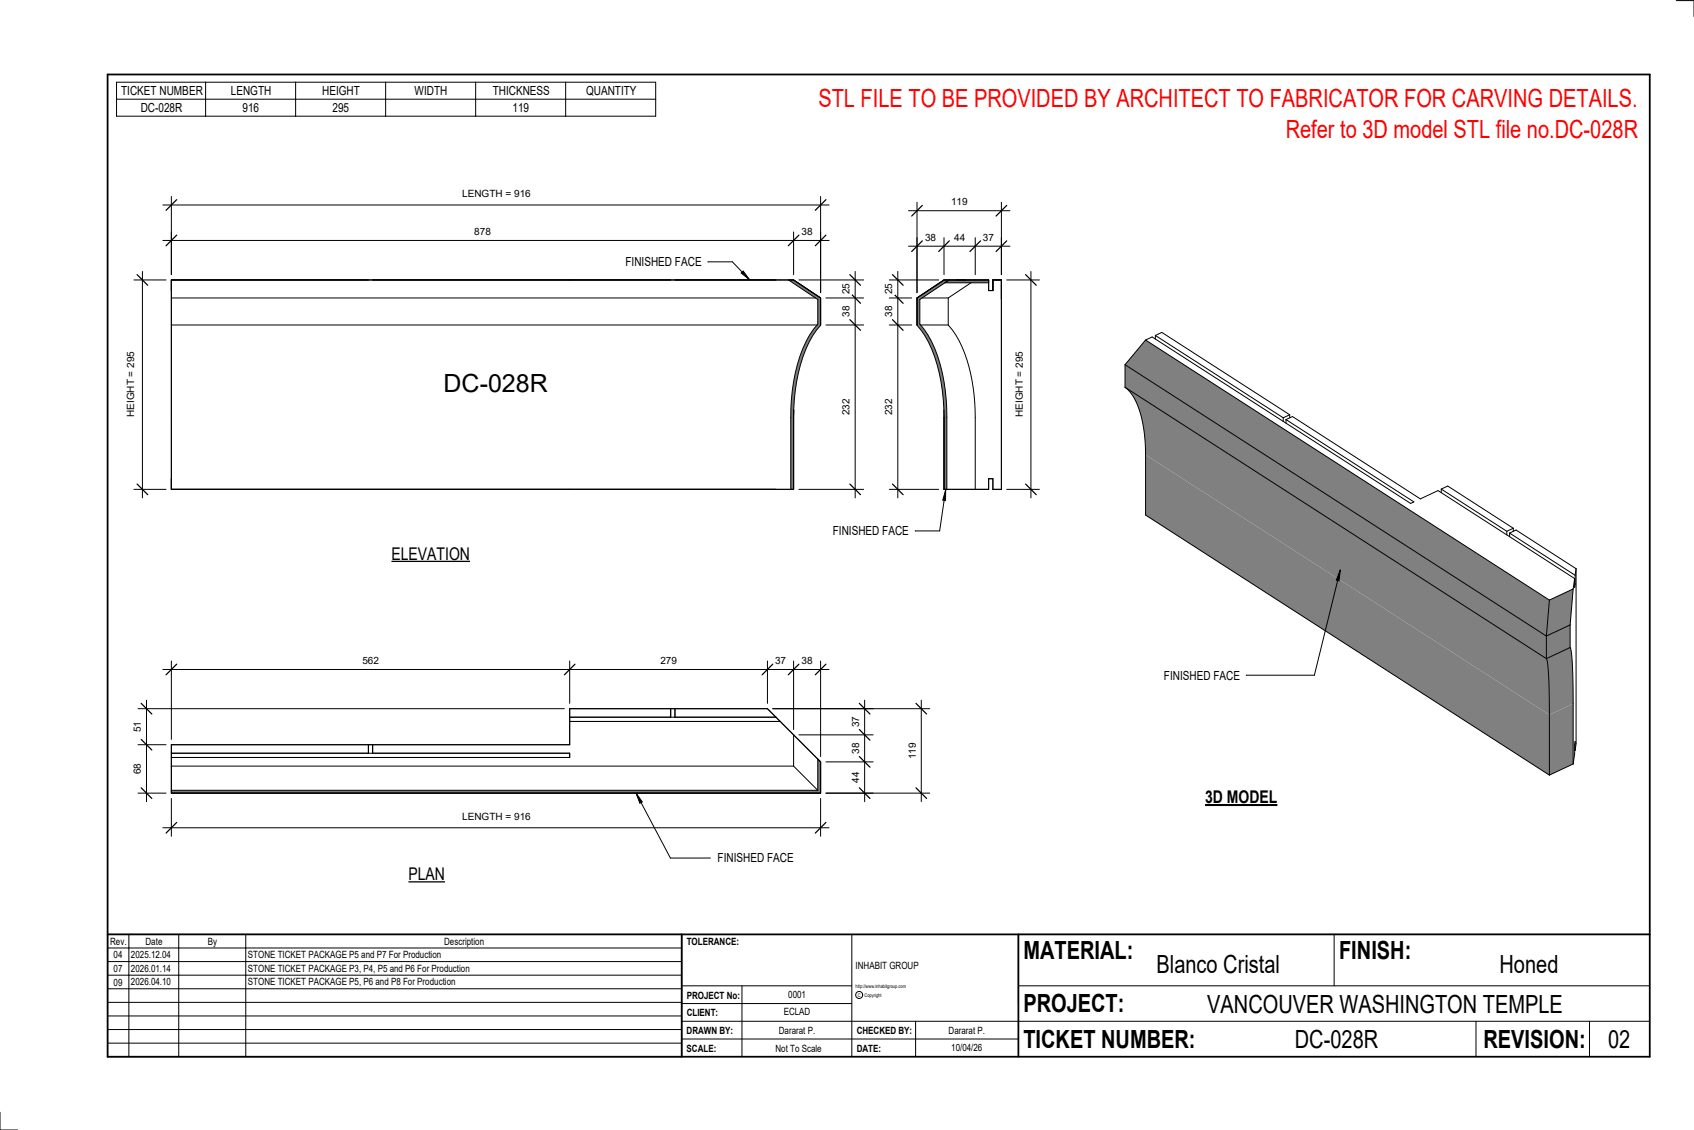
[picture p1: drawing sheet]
<svg xmlns="http://www.w3.org/2000/svg" width="914mm" height="610mm" viewBox="0 0 914 610" stroke-linecap="round" stroke-linejoin="round" font-family="sans-serif">
<g fill="#7c7c7c">
<path d="M495 161l15-10h2l-15 11v13a73 73 0 0 1 14 45v44h-1v-39a84 84 0 0 0-13-47l-2-3z"/>
<path d="M510 153l2-2h22v2z"/>
</g>
<path d="M510 153h24M512 151l-15 11v13a73 73 0 0 1 14 45v44M524 153l-12 8M495 161l15-10h24v6h2v-6h5v113h-5v-6h-2v6h-24v-39a84 84 0 0 0-13-47l-2-3zM497 175h15M498 161h14M512 175a74 74 0 0 1 14 46v43M512 161v14M509 221l1 4" fill="none" stroke="#000" stroke-width=".54"/>
<path d="M426 151h2l15 10v14a69 69 0 0 0-14 41l-1 48h-1v-39a85 85 0 0 1 12-47l2-3v-13z" fill="#7c7c7c"/>
<path d="M92 151h336l15 10v14a69 69 0 0 0-14 41l-1 48h-336zM426 151l15 11v13a73 73 0 0 0-14 45v44M92 161h348M441 175h-349v50M428 221v4" fill="none" stroke="#000" stroke-width=".54"/>
<path d="M92 426h349v-17l2 2v17h-351z" fill="#7c7c7c"/>
<g fill="none" stroke="#000" stroke-width=".54">
<path d="M308 389h113M308 387h111M362 382v5M364 382v5M92 413v15M92 406h216v3h-216M92 413h336M199 402v4M201 402v4M428 413l13 13M441 409v17M443 411l-15-15v17"/>
<path d="M443 411l-29-29h-106v20h-216v26M443 411v17h-351M92 426h349"/>
</g>
<g fill="#808080">
<path d="M835 343l13-6v12l-13 6z"/>
<path d="M618 183l218 141-1 19-228-146z"/>
<path d="M607 197l228 146v12l-228-146z"/>
<path d="M607 209l228 146 1 8v23l-218-141a56 56 0 0 0-7-33z"/>
<path d="M618 245l218 141v32l-218-140z"/>
<path d="M836 324l13-6-1 19-13 6z"/>
<path d="M835 355l13-6v1l1 9v21l-13 6v-23z"/>
<path d="M836 386l13-6v32l-13 6z"/>
</g>
<g fill="none" stroke="#000" stroke-width=".54">
<path d="M480 151h27M485 146v123M480 175h12M480 161h12M607 197v12M607 197l228 146M618 183l-11 14M618 183l4-1 139 90 2-1-69-45M618 183l218 141M624 181l3-2 69 45M624 181v2M624 181l69 44"/>
<path d="M607 209a35 35 0 0 1 11 24v11v34l218 140M607 209l228 146M693 225v2M694 226l4-1 69 44 9-4 74 47M694 226v2M696 224l-3 1M696 224v1M480 264h27M778 264l3-2 36 23M778 264l35 23M778 264v2M813 287v2"/>
<path d="M815 288l3-2 33 21M815 288l35 22M815 288v2M817 285v2M817 285l-4 2M849 318l-13 6M849 318l-1 19M850 312l-1 6M850 312v5v-2M850 315h.1M850 310v5M851 307v94l-1 4"/>
<path d="M851 307l-1 3M836 324l-1 19M848 337v12M848 337l-13 6M835 355l1 4v11v48M835 343v12M848 349v4l1 11v48M848 349l-13 6M849 412l-13 6M850 405h.1M850 405v-5l-1 12"/>
</g>
<path d="M482 158l5 6M482 148l5 6M482 172l5 6M482 261l5 6" fill="none" stroke="#000" stroke-width=".67"/>
<g fill="#fff">
<path d="M477 153h6v6h-6z"/>
<path d="M477 165h6v6h-6z"/>
<path d="M477 215h6v9h-6z"/>
</g>
<path d="M490 133h55M495 128v30M510 128v20M526 128v20M541 128v20" fill="none" stroke="#000" stroke-width=".54"/>
<path d="M498 130l-6 6M512 130l-5 6M529 130l-5 6M543 130l-5 6" fill="none" stroke="#000" stroke-width=".67"/>
<g fill="#fff">
<path d="M499 125h6v6h-6z"/>
<path d="M515 125h6v6h-6z"/>
<path d="M531 125h6v6h-6z"/>
</g>
<path d="M490 114h55M495 109v49M541 109v39" fill="none" stroke="#000" stroke-width=".54"/>
<path d="M498 111l-6 6M543 111l-5 6" fill="none" stroke="#000" stroke-width=".67"/>
<path d="M513 106h9v6h-9z" fill="#fff"/>
<path d="M543 151h18M556 146v123M543 264h18" fill="none" stroke="#000" stroke-width=".54"/>
<path d="M554 148l5 6M554 261l5 6" fill="none" stroke="#000" stroke-width=".67"/>
<g fill="#fff">
<path d="M547 189h6v36h-6z"/>
<path d="M239 199h57v15h-57z"/>
</g>
<path d="M88 130h360M92 125v23M428 125v23M443 125v33" fill="none" stroke="#000" stroke-width=".54"/>
<path d="M95 127l-5 6M431 127l-5 6M446 127l-6 6" fill="none" stroke="#000" stroke-width=".67"/>
<g fill="#fff">
<path d="M256 122h9v6h-9z"/>
<path d="M433 122h6v6h-6z"/>
</g>
<path d="M88 111h360M92 106v42M443 106v52" fill="none" stroke="#000" stroke-width=".54"/>
<path d="M95 108l-5 5M446 108l-6 5" fill="none" stroke="#000" stroke-width=".67"/>
<path d="M249 101h38v6h-38z" fill="#fff"/>
<path d="M431 151h35M462 146v123M446 175h20M446 161h20M431 264h35" fill="none" stroke="#000" stroke-width=".54"/>
<path d="M459 158l5 6M459 148l5 6M459 172l5 6M459 261l5 6" fill="none" stroke="#000" stroke-width=".67"/>
<g fill="#fff">
<path d="M454 153h6v6h-6z"/>
<path d="M454 165h6v6h-6z"/>
<path d="M454 215h6v9h-6z"/>
</g>
<path d="M72 151h18M77 146v123M72 264h18" fill="none" stroke="#000" stroke-width=".54"/>
<path d="M74 148l6 6M74 261l6 6" fill="none" stroke="#000" stroke-width=".67"/>
<path d="M68 189h6v36h-6z" fill="#fff"/>
<path d="M92 357v42M308 357v22M414 357v22M428 357v37M443 357v51M88 361h360" fill="none" stroke="#000" stroke-width=".54"/>
<path d="M95 358l-5 6M310 358l-5 6M417 358l-6 6M431 358l-5 6M446 358l-6 6" fill="none" stroke="#000" stroke-width=".67"/>
<g fill="#fff">
<path d="M433 353h6v6h-6z"/>
<path d="M418 353h6v6h-6z"/>
<path d="M356 353h10v6h-10z"/>
<path d="M196 353h9v6h-9z"/>
</g>
<path d="M79 378v54M74 382h231M74 402h16M74 428h16" fill="none" stroke="#000" stroke-width=".54"/>
<path d="M76 379l6 6M76 399l6 6M76 425l6 6" fill="none" stroke="#000" stroke-width=".67"/>
<g fill="#fff">
<path d="M71 412h6v6h-6z"/>
<path d="M71 389h6v6h-6z"/>
</g>
<path d="M497 378v54M417 382h85M446 428h56" fill="none" stroke="#000" stroke-width=".54"/>
<path d="M494 379l6 6M494 425l6 6" fill="none" stroke="#000" stroke-width=".67"/>
<path d="M489 400h7v10h-7z" fill="#fff"/>
<path d="M467 378v54M417 382h54M431 396h40M446 411h25M446 428h25" fill="none" stroke="#000" stroke-width=".54"/>
<path d="M464 379l6 6M464 394l6 5M464 408l6 6M464 425l6 6" fill="none" stroke="#000" stroke-width=".67"/>
<g fill="#fff">
<path d="M459 416h6v6h-6z"/>
<path d="M459 401h6v6h-6z"/>
<path d="M459 386h6v6h-6z"/>
</g>
<path d="M92 431v20M443 431v20M88 447h360" fill="none" stroke="#000" stroke-width=".54"/>
<path d="M95 444l-5 5M446 444l-6 5" fill="none" stroke="#000" stroke-width=".67"/>
<path d="M249 437h38v6h-38z" fill="#fff"/>
<g fill="none" stroke="#000" stroke-width=".54">
<path d="M905 0h9v9M460 504v66M720 504v28M891 504h-341v37M368 532h92M401 532v38M550 532h341M368 551h523M368 541h92M494 551v19M797 551v19M858 551v19"/>
<path d="M368 561h182M0 600v10h10"/>
<circle cx="464" cy="537" r="1.9"/>
</g>
<path d="M58 40h833v530h-833zM58 504h833M368 504v66M550 504v66" fill="none" stroke="#000" stroke-width=".96"/>
<g fill="#fff">
<path d="M652 534h192v15h-192z"/>
<path d="M513 562h17v6h-17z"/>
<path d="M425 533h10v6h-10z"/>
<path d="M423 543h15v6h-15z"/>
<path d="M420 553h20v6h-20z"/>
<path d="M624 513h68v15h-68z"/>
<path d="M809 513h33v15h-33z"/>
<path d="M512 553h20v6h-20z"/>
<path d="M699 553h45v15h-45z"/>
<path d="M442 45h443v16h-443z"/>
<path d="M868 553h12v15h-12z"/>
<path d="M61 512h5v6h-5z"/>
<path d="M61 520h5v6h-5z"/>
<path d="M61 527h5v6h-5z"/>
</g>
<g fill="none" stroke="#000" stroke-width=".54">
<path d="M63 44h291v19h-291zM63 54h291M111 44v19M160 44v19M208 44v19M257 44v19M305 44v19M58 504h310v66h-310zM58 519h310M58 511h310M70 504v66M96 504v66"/>
<path d="M133 504v66M58 533h310M58 526h310M58 555h310M58 548h310M58 541h310M58 563h310"/>
</g>
<path d="M211 293h43v11h-43z" fill="#fff"/>
<path d="M211 303h43" fill="none" stroke="#000" stroke-width=".69" stroke-linecap="butt"/>
<path d="M220 466h20v11h-20z" fill="#fff"/>
<path d="M220 476h20" fill="none" stroke="#000" stroke-width=".69" stroke-linecap="butt"/>
<path d="M650 424h40v12h-40z" fill="#fff"/>
<path d="M650 434h40" fill="none" stroke="#000" stroke-width="1.1" stroke-linecap="butt"/>
<path d="M694 62h192v15h-192z" fill="#fff"/>
<path d="M510 264v6h-1zM510 264l-3 22h-13" fill="none" stroke="#000" stroke-width=".54"/>
<path d="M510 264v6h-1z" fill="#000"/>
<path d="M450 283h40v7h-40z" fill="#fff"/>
<path d="M343 428l4 5h-2z" fill="#000"/>
<path d="M343 428l4 5h-2zM343 428l19 35h21" fill="none" stroke="#000" stroke-width=".54"/>
<path d="M387 459h41v8h-41z" fill="#fff"/>
<path d="M382 141h13l10 10M400 147l1-1 4 5z" fill="none" stroke="#000" stroke-width=".54"/>
<path d="M400 147l1-1 4 5z" fill="#000"/>
<path d="M338 138h40v7h-40z" fill="#fff"/>
<path d="M723 308v5h-2zM723 308l-14 56h-36" fill="none" stroke="#000" stroke-width=".54"/>
<path d="M723 308v5h-2z" fill="#000"/>
<path d="M628 361h41v7h-41z" fill="#fff"/>
<g font-size="13.5" fill="#f00">
<text x="442" y="58">STL FILE TO BE PROVIDED BY ARCHITECT TO FABRICATOR FOR CARVING DETAILS.</text>
<text x="694" y="75">Refer to 3D model STL file no.DC-028R</text>
</g>
<g font-size="13.5">
<text x="239" y="211">DC-028R</text>
<text x="552" y="517">MATERIAL:</text>
<text x="723" y="517">FINISH:</text>
<text x="624" y="525">Blanco Cristal</text>
<text x="809" y="525">Honed</text>
<text x="552" y="546">PROJECT:</text>
<text x="652" y="546">VANCOUVER WASHINGTON TEMPLE</text>
<text x="552" y="565">TICKET NUMBER:</text>
<text x="699" y="565">DC-028R</text>
<text x="801" y="565">REVISION:</text>
<text x="868" y="565">02</text>
</g>
<g font-size="9.4">
<text x="211" y="302">ELEVATION</text>
<text x="650" y="433">3D MODEL</text>
<text x="220" y="475">PLAN</text>
</g>
<g font-size="6.7">
<text x="65" y="51">TICKET NUMBER</text>
<text x="125" y="51">LENGTH</text>
<text x="174" y="51">HEIGHT</text>
<text x="224" y="51">WIDTH</text>
<text x="266" y="51">THICKNESS</text>
<text x="316" y="51">QUANTITY</text>
<text x="76" y="60">DC-028R</text>
<text x="131" y="60">916</text>
<text x="179" y="60">295</text>
<text x="277" y="60">119</text>
<text x="338" y="144">FINISHED FACE</text>
<text x="450" y="289">FINISHED FACE</text>
<text x="628" y="367">FINISHED FACE</text>
<text x="387" y="465">FINISHED FACE</text>
</g>
<g font-size="5.4">
<text x="249" y="106">LENGTH = 916</text>
<text x="513" y="111">119</text>
<text x="256" y="127">878</text>
<text x="433" y="127">38</text>
<text x="499" y="130">38</text>
<text x="515" y="130">44</text>
<text x="531" y="130">37</text>
<text x="459" y="159" transform="rotate(-90 459 159)">25</text>
<text x="482" y="159" transform="rotate(-90 482 159)">25</text>
<text x="459" y="171" transform="rotate(-90 459 171)">38</text>
<text x="482" y="171" transform="rotate(-90 482 171)">38</text>
<text x="72" y="225" transform="rotate(-90 72 225)">HEIGHT = 295</text>
<text x="459" y="224" transform="rotate(-90 459 224)">232</text>
<text x="482" y="224" transform="rotate(-90 482 224)">232</text>
<text x="552" y="225" transform="rotate(-90 552 225)">HEIGHT = 295</text>
<text x="196" y="358">562</text>
<text x="356" y="358">279</text>
<text x="418" y="358">37</text>
<text x="433" y="358">38</text>
<text x="76" y="395" transform="rotate(-90 76 395)">51</text>
<text x="464" y="392" transform="rotate(-90 464 392)">37</text>
<text x="464" y="407" transform="rotate(-90 464 407)">38</text>
<text x="494" y="410" transform="rotate(-90 494 410)">119</text>
<text x="76" y="418" transform="rotate(-90 76 418)">68</text>
<text x="464" y="422" transform="rotate(-90 464 422)">44</text>
<text x="249" y="442">LENGTH = 916</text>
<text x="59" y="510">Rev.</text>
<text x="79" y="510">Date</text>
<text x="112" y="510">By</text>
<text x="240" y="510">Description</text>
<text x="371" y="510">TOLERANCE:</text>
<text x="61" y="517">04</text>
<text x="71" y="517">2025.12.04</text>
<text x="134" y="517">STONE TICKET PACKAGE P5 and P7 For Production</text>
<text x="61" y="525">07</text>
<text x="71" y="524">2026.01.14</text>
<text x="134" y="524">STONE TICKET PACKAGE P3, P4, P5 and P6 For Production</text>
<text x="462" y="523">INHABIT GROUP</text>
<text x="61" y="532">09</text>
<text x="71" y="532">2026.04.10</text>
<text x="134" y="532">STONE TICKET PACKAGE P5, P6 and P8 For Production</text>
<text x="371" y="539">PROJECT No:</text>
<text x="425" y="538">0001</text>
<text x="371" y="548">CLIENT:</text>
<text x="423" y="548">ECLAD</text>
<text x="371" y="558">DRAWN BY:</text>
<text x="420" y="558">Dararat P.</text>
<text x="462" y="558">CHECKED BY:</text>
<text x="512" y="558">Dararat P.</text>
<text x="371" y="567">SCALE:</text>
<text x="419" y="567">Not To Scale</text>
<text x="462" y="567">DATE:</text>
<text x="513" y="567">10/04/26</text>
</g>
<g font-size="2.7">
<text x="462" y="533">http://www.inhabitgroup.com</text>
<text x="463" y="538">C</text>
<text x="467" y="538">Copyright</text>
</g>
</svg>
